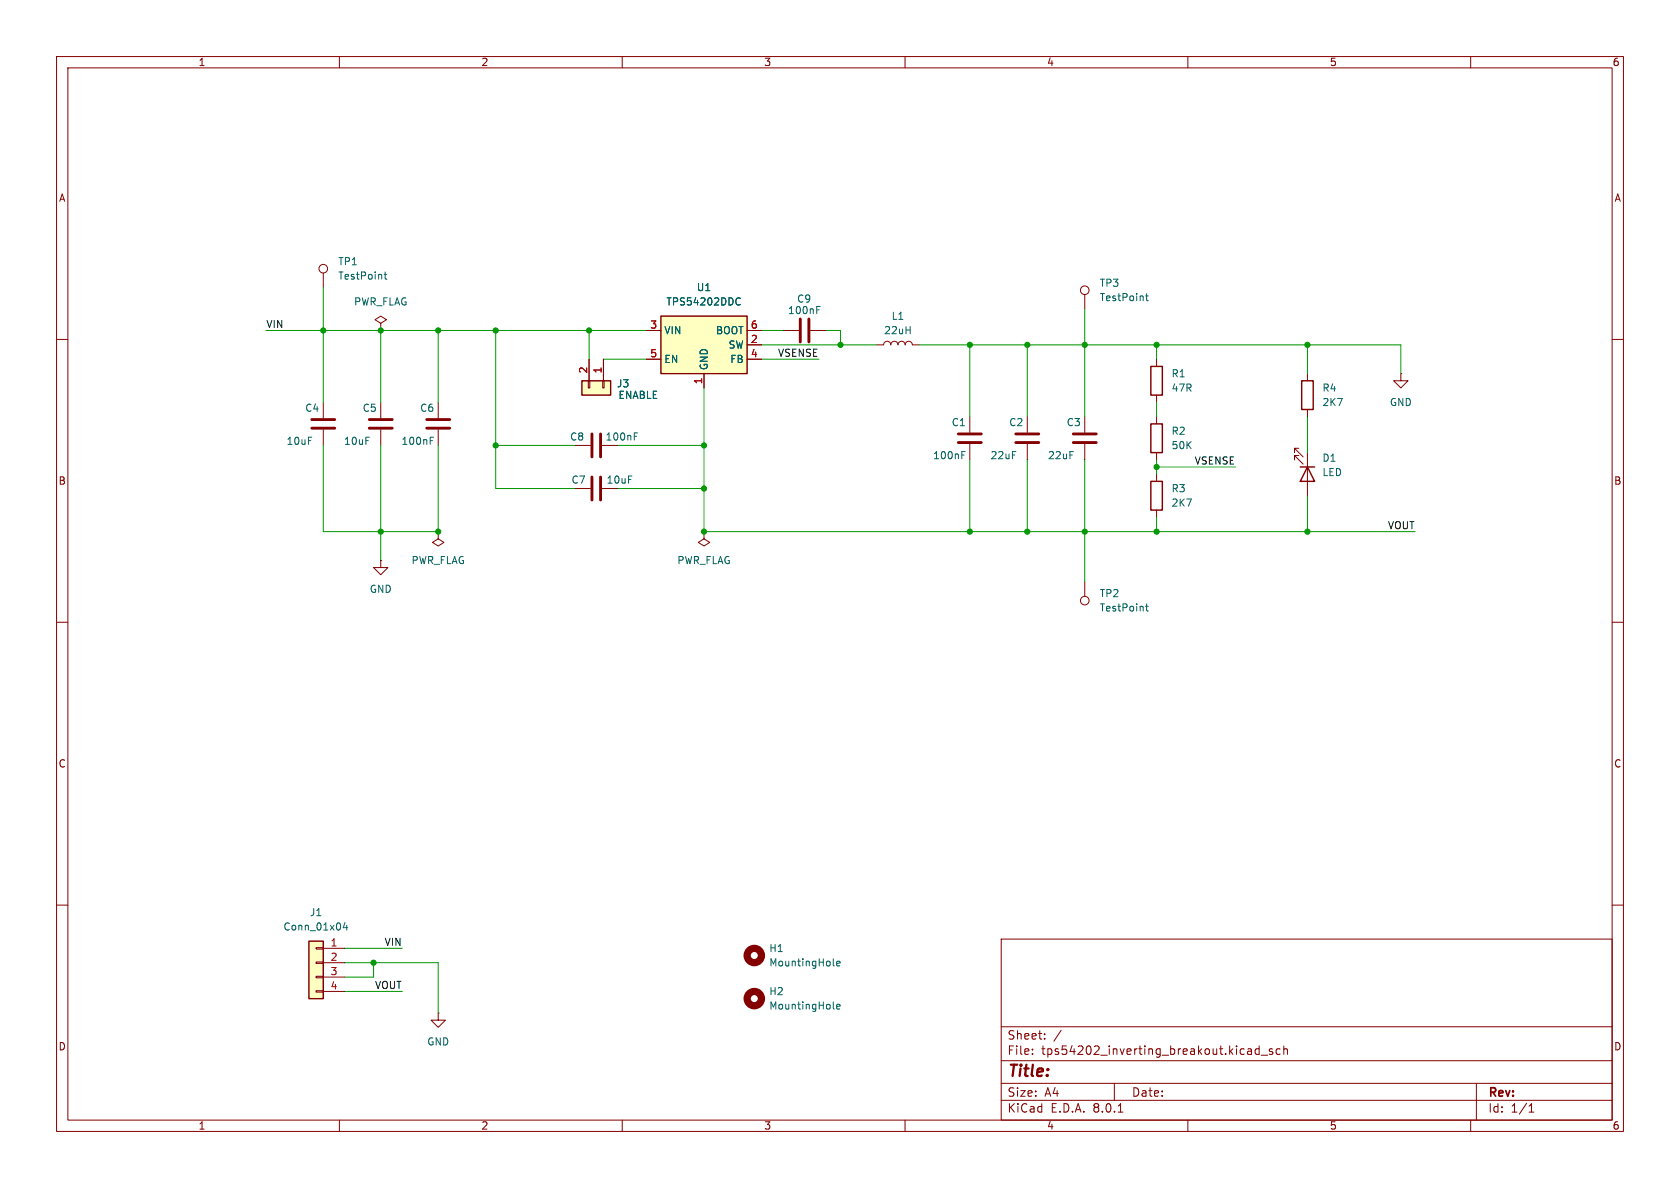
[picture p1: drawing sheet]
<svg xmlns="http://www.w3.org/2000/svg" width="297mm" height="210mm" viewBox="0 0 297 210" stroke-linecap="round" stroke-linejoin="round" font-family="sans-serif">
<g fill="none" stroke="#840000" stroke-width=".18">
<path d="M10 10h277v190h-277zM12 12h273v186h-273zM60 10v2M110 10v2M160 10v2M210 10v2M260 10v2M10 60h2M285 60h2M204.5 63.5v1.3M204.5 69.9v1.2M67.3 99.1v1.2h1.3l-1.3 1.3-1.3-1.3h1.3"/>
<path d="M67.3 99.1h.1M77.5 94v1.3l1 .6-1 .6-1-.6 1-.6M77.5 94h.1M10 110h2M285 110h2M10 160h2M285 160h2M177 166h108v32h-108zM60 198v2M110 198v2M160 198v2M177 194.5h108"/>
<path d="M177 191.5h108M177 187.5h108M177 181.5h108M182.5 186.3v.1M182.5 185.5v.1M184.7 183.6v.1M184.7 182.8v.1M187.6 182.1l-1.3 2M197 191.5v3M197.7 196.6h.8M210 198v2M222.6 184.9v1.5"/>
<path d="M222.6 185.5l-.4-.1-.3 .3v.4l.1 .2h.6M223 186.5h1.1M225 185.5l-.4-.1-.2 .2 .1 .2 .5 .2v.3h-.6M226.3 185.5l-.4-.1-.3 .3v.4l.1 .2h.6M227 185.5l.2-.1 .3 .1 .1 .9M227 184.9v1.5M260 198v2M261 191.5v6.5M270.3 196.6h.9M270.3 195.5l.4-.4v1.5"/>
</g>
<path d="M203.5 64.8h2v5.1h-2z" fill="none" stroke="#840000" stroke-width=".25"/>
<path d="M54.6 166.4h2.5v10.1h-2.5z" fill="#ffffc2"/>
<g fill="none" stroke="#840000" stroke-width=".18">
<path d="M57.1 48.3v2.5M67.3 57.2l1-.7-1-.6-1 .6 1 .7v1.2M67.3 58.4h.1M191.8 52.1v2.5M57.1 71.1v2.8M57.1 75.9v2.8M67.3 71.1v2.8M67.3 75.9v2.8M77.5 71.1v2.8M77.5 75.9v2.8M101.6 78.7h2.8M106.4 78.7h2.8"/>
<path d="M191.8 73.7v2.8M191.8 78.5v2.8M204.5 73.7v1.2M231.1 66v1.3M231.1 72.4v1.3M247.6 66v1.3h1.3l-1.3 1.3-1.2-1.3h1.2M247.6 66h.1M124.5 94v1.3l1 .6-1 .6-1.1-.6 1.1-.6M124.5 94h.1M204.5 80v1.3M204.5 83.8v1.3M204.5 90.2v1.2"/>
<path d="M55.9 175.1h1.2v.3h-1.2zM55.9 172.6h1.2v.2h-1.2zM55.9 170.1h1.2v.2h-1.2zM55.9 167.5h1.2v.3h-1.2zM57.1 167.6h3.9M57.1 170.2h3.9M57.1 172.7h3.9M57.1 175.3h3.9M77.5 179.1v1.2h1.2l-1.2 1.3-1.3-1.3h1.3M77.5 179.1h.1"/>
<circle cx="57.1" cy="47.5" r=".76"/>
<circle cx="191.8" cy="51.3" r=".76"/>
</g>
<path d="M203.5 74.9h2v5.1h-2zM230.1 67.3h2.1v5.1h-2.1zM203.5 85.1h2v5.1h-2zM54.6 166.4h2.5v10.1h-2.5z" fill="none" stroke="#840000" stroke-width=".25"/>
<g fill="none" stroke="#006464" stroke-width=".18">
<path d="M67.9 48.5h.5M68.1 48.1v1.1l.3 .1M202.5 52.3h.5M202.7 51.9v1.1l.3 .2M76.1 77.9h.4M76.1 77.3h.6M112.1 77.1h.5M112.1 76.5h.6M61 163.1l-.3 .9h.8M61.3 163.6v.8M147.3 170.6l.2 .2M147.3 178.2l.2 .2"/>
<path d="M147.9 170.3l.6-.1v-.2l-.4-.1-.2 .2 .1 .6h.5M147.9 178l.6-.2v-.2l-.4-.1-.2 .2 .1 .6h.5"/>
</g>
<g fill="none" stroke="#840000" stroke-width="1.3">
<circle cx="133.3" cy="176.5" r="1.27"/>
<circle cx="133.3" cy="168.9" r="1.27"/>
</g>
<path d="M55.1 75.7h4.1M55.1 74.2h4.1M65.3 75.7h4M65.3 74.2h4M75.4 75.7h4.1M75.4 74.2h4.1M104.6 76.7v4.1M106.2 76.7v4.1M189.7 78.2h4.1M189.7 76.7h4.1" fill="none" stroke="#840000" stroke-width=".51"/>
<path d="M116.8 55.9h15.3v10.1h-15.3z" fill="#ffffc2"/>
<path d="M116.8 55.9h15.3v10.1h-15.3zM229.9 82.6h2.5M231.1 82.6l1.3 2.5h-2.5z" fill="none" stroke="#840000" stroke-width=".25"/>
<g fill="none" stroke="#840000" stroke-width=".18">
<path d="M114.3 58.4h2.5M132.1 58.4h2.5M138.4 58.4h2.8M143.3 58.4h2.7M114.3 63.5h2.5M124.5 66v2.6M132.1 61h2.5M132.1 63.5h2.5M154.9 61h1.3a.64 .64 0 0 1 .6-.7 .64 .64 0 0 1 .7 .7 .64 .64 0 0 1 .6-.7 .64 .64 0 0 1 .6 .7 .64 .64 0 0 1 .7-.7 .64 .64 0 0 1 .6 .7 .64 .64 0 0 1 .7-.7 .64 .64 0 0 1 .6 .7h1.3M171.4 73.7v2.8M171.4 78.5v2.8M181.6 73.7v2.8"/>
<path d="M181.6 78.5v2.8M229.6 79.2h-.7v.8v-.8l1.5 1.6M101.6 86.4h2.8M106.4 86.4h2.8M229.6 80.5h-.7v.8v-.8l1.5 1.5M231.1 80v7.6M191.8 102.9v2.5"/>
<circle cx="191.8" cy="106.2" r=".76"/>
</g>
<path d="M130.3 52.7l.3-.1 .3 .2M130.9 53.8l-.3 .1h-.3M144.4 54.8h.4M144.4 54.2h.6M170 79.8h.6M170 80.4h.5M202.5 107.2h.5M202.7 106.8v1l.3 .2" fill="none" stroke="#006464" stroke-width=".18"/>
<path d="M141.5 56.4v4.1M143 56.4v4.1M169.4 78.2h4.1M169.4 76.7h4.1M179.6 78.2h4M179.6 76.7h4M104.6 84.3v4.1M106.2 84.3v4.1" fill="none" stroke="#840000" stroke-width=".51"/>
<path d="M102.9 67.3h5v2.6h-5z" fill="#ffffc2"/>
<path d="M114.3 58.4h2.5M132.1 58.4h2.5M104 67.3h.3v1.3h-.3zM104.1 63.5v3.8M106.6 67.3h.2v1.3h-.2zM106.7 63.5v3.8M114.3 63.5h2.5M124.5 66v2.6M132.1 61h2.5M132.1 63.5h2.5" fill="none" stroke="#840000" stroke-width=".18"/>
<path d="M102.9 67.3h5v2.6h-5z" fill="none" stroke="#840000" stroke-width=".25"/>
<g fill="none" stroke="#009600" stroke-width=".18">
<path d="M47 58.4h67.3M57.1 50.8v20.3M67.3 58.4v12.7M77.5 58.4v12.7M87.6 58.4v28h14M104.1 58.4v5.1M134.6 58.4h3.8M146 58.4h2.6v2.6M191.8 54.6v19.1M57.1 78.7v15.3h20.4v-15.3M67.3 78.7v20.4M87.6 78.7h14"/>
<path d="M106.7 63.5h7.6M109.2 78.7h15.3M124.5 68.6v25.4h125.7M134.6 61h20.3M134.6 63.5h10.2M162.6 61h85v5M171.4 61v12.7M181.6 61v12.7M204.5 61v2.5M204.5 71.1v2.6M231.1 61v5M231.1 73.7v6.3"/>
<path d="M109.2 86.4h15.3M171.4 81.3v12.7M181.6 81.3v12.7M191.8 81.3v21.6M204.5 81.3v2.5M204.5 91.4v2.6M204.5 82.6h13.9M231.1 87.6v6.4M61 170.2h16.5v8.9M61 167.6h10.1M61 175.3h10.1M66 170.2v2.5h-5"/>
</g>
<path d="M130.3 52.7l.3-.1 .3 .2M130.9 53.8l-.3 .1h-.3" fill="none" stroke="#006464" stroke-width=".18"/>
<g fill="#009600" stroke="#009600" stroke-width=".18">
<circle cx="204.5" cy="61" r=".46"/>
<circle cx="191.8" cy="61" r=".46"/>
<circle cx="204.5" cy="94" r=".46"/>
<circle cx="191.8" cy="94" r=".46"/>
<circle cx="231.1" cy="94" r=".46"/>
<circle cx="231.1" cy="61" r=".46"/>
<circle cx="204.5" cy="82.6" r=".46"/>
<circle cx="67.3" cy="94" r=".46"/>
<circle cx="77.5" cy="94" r=".46"/>
<circle cx="66" cy="170.2" r=".46"/>
<circle cx="87.6" cy="58.4" r=".46"/>
<circle cx="77.5" cy="58.4" r=".46"/>
<circle cx="67.3" cy="58.4" r=".46"/>
<circle cx="57.1" cy="58.4" r=".46"/>
<circle cx="87.6" cy="78.7" r=".46"/>
<circle cx="124.5" cy="86.4" r=".46"/>
<circle cx="124.5" cy="94" r=".46"/>
<circle cx="171.4" cy="94" r=".46"/>
<circle cx="181.6" cy="94" r=".46"/>
<circle cx="181.6" cy="61" r=".46"/>
<circle cx="171.4" cy="61" r=".46"/>
<circle cx="148.6" cy="61" r=".46"/>
<circle cx="104.1" cy="58.4" r=".46"/>
<circle cx="124.5" cy="78.7" r=".46"/>
</g>
<text font-size="2.8" fill="#840000" x="178" y="190.9">Title:</text>
<g font-size="2.1" fill="#840000">
<text x="178" y="184">Sheet:</text>
<text x="178" y="186.7">File:</text>
<text x="184.1" y="186.7">tps54202_inverting_breakout.kicad_sch</text>
<text x="178" y="196.9">KiCad</text>
<text x="178" y="194.1">Size:</text>
<text x="184.7" y="194.1">A4</text>
<text x="185.7" y="196.9">E.D.A.</text>
<text x="193.3" y="196.9">8.0.1</text>
<text x="200" y="194.1">Date:</text>
<text x="263" y="194.3">Rev:</text>
<text x="263" y="196.9">Id:</text>
<text x="267.1" y="196.9">1/1</text>
</g>
<g font-size="1.8" fill="#840000">
<text x="35" y="11.9">1</text>
<text x="85" y="11.9">2</text>
<text x="135" y="11.9">3</text>
<text x="185" y="11.9">4</text>
<text x="235" y="11.9">5</text>
<text x="285" y="11.9">6</text>
<text x="10.3" y="35.9">A</text>
<text x="285.3" y="35.9">A</text>
<text x="10.3" y="85.9">B</text>
<text x="285.3" y="85.9">B</text>
<text x="10.3" y="135.9">C</text>
<text x="285.3" y="135.9">C</text>
<text x="10.3" y="185.9">D</text>
<text x="285.3" y="185.9">D</text>
<text x="35" y="199.9">1</text>
<text x="85" y="199.9">2</text>
<text x="135" y="199.9">3</text>
<text x="185" y="199.9">4</text>
<text x="235" y="199.9">5</text>
<text x="285" y="199.9">6</text>
</g>
<g font-size="1.8" fill="#006464">
<text x="59.7" y="47.1">TP1</text>
<text x="59.7" y="49.6">TestPoint</text>
<text x="123.1" y="51.7">U1</text>
<text x="140.8" y="53.7">C9</text>
<text x="194.3" y="50.9">TP3</text>
<text x="194.3" y="53.4">TestPoint</text>
<text x="62.5" y="54.2">PWR_FLAG</text>
<text x="117.3" y="59.3">VIN</text>
<text x="117.7" y="54.2">TPS54202DDC</text>
<text x="126.5" y="59.3">BOOT</text>
<text x="139.2" y="55.7">100nF</text>
<text x="156.2" y="59.3">22uH</text>
<text x="157.5" y="56.7">L1</text>
<text x="117.3" y="64.4">EN</text>
<text x="125.3" y="65.5" transform="rotate(-90 125.3 65.5)">GND</text>
<text x="128.7" y="61.8">SW</text>
<text x="129" y="64.4">FB</text>
<text x="109" y="68.7">J3</text>
<text x="109.2" y="70.7">ENABLE</text>
<text x="207" y="66.9">R1</text>
<text x="207" y="69.4">47R</text>
<text x="233.7" y="69.4">R4</text>
<text x="233.7" y="72">2K7</text>
<text x="245.6" y="72">GND</text>
<text x="53.9" y="73">C4</text>
<text x="64" y="73">C5</text>
<text x="74.2" y="73">C6</text>
<text x="168.2" y="75.5">C1</text>
<text x="178.3" y="75.5">C2</text>
<text x="188.5" y="75.5">C3</text>
<text x="207" y="77.1">R2</text>
<text x="50.6" y="78.8">10uF</text>
<text x="60.7" y="78.8">10uF</text>
<text x="70.9" y="78.8">100nF</text>
<text x="100.7" y="78.1">C8</text>
<text x="107" y="78.1">100nF</text>
<text x="164.9" y="81.4">100nF</text>
<text x="175" y="81.4">22uF</text>
<text x="185.2" y="81.4">22uF</text>
<text x="207" y="79.6">50K</text>
<text x="233.7" y="81.8">D1</text>
<text x="100.9" y="85.7">C7</text>
<text x="107.1" y="85.7">10uF</text>
<text x="207" y="87.2">R3</text>
<text x="207" y="89.8">2K7</text>
<text x="233.7" y="84.4">LED</text>
<text x="72.7" y="99.9">PWR_FLAG</text>
<text x="119.6" y="99.9">PWR_FLAG</text>
<text x="65.3" y="105">GND</text>
<text x="194.3" y="105.8">TP2</text>
<text x="194.3" y="108.3">TestPoint</text>
<text x="50" y="164.7">Conn_01x04</text>
<text x="54.7" y="162.2">J1</text>
<text x="135.9" y="168.5">H1</text>
<text x="135.9" y="171">MountingHole</text>
<text x="135.9" y="176.1">H2</text>
<text x="135.9" y="178.7">MountingHole</text>
<text x="75.4" y="185">GND</text>
</g>
<g font-size="1.8" fill="#0f0f0f">
<text x="47" y="58.1">VIN</text>
<text x="137.4" y="63.2">VSENSE</text>
<text x="211.1" y="82.2">VSENSE</text>
<text x="245.3" y="93.6">VOUT</text>
<text x="67.9" y="167.3">VIN</text>
<text x="66.2" y="174.9">VOUT</text>
</g>
<g font-size="1.8" fill="#a90000">
<text x="114.9" y="58.2">3</text>
<text x="132.6" y="58.2">6</text>
<text x="114.9" y="63.2">5</text>
<text x="132.6" y="60.7">2</text>
<text x="132.6" y="63.2">4</text>
<text x="103.9" y="66.1" transform="rotate(-90 103.9 66.1)">2</text>
<text x="106.4" y="66.1" transform="rotate(-90 106.4 66.1)">1</text>
<text x="124.2" y="68" transform="rotate(-90 124.2 68)">1</text>
<text x="58.3" y="167.4">1</text>
<text x="58.3" y="169.9">2</text>
<text x="58.3" y="172.5">3</text>
<text x="58.3" y="175">4</text>
</g>
</svg>
